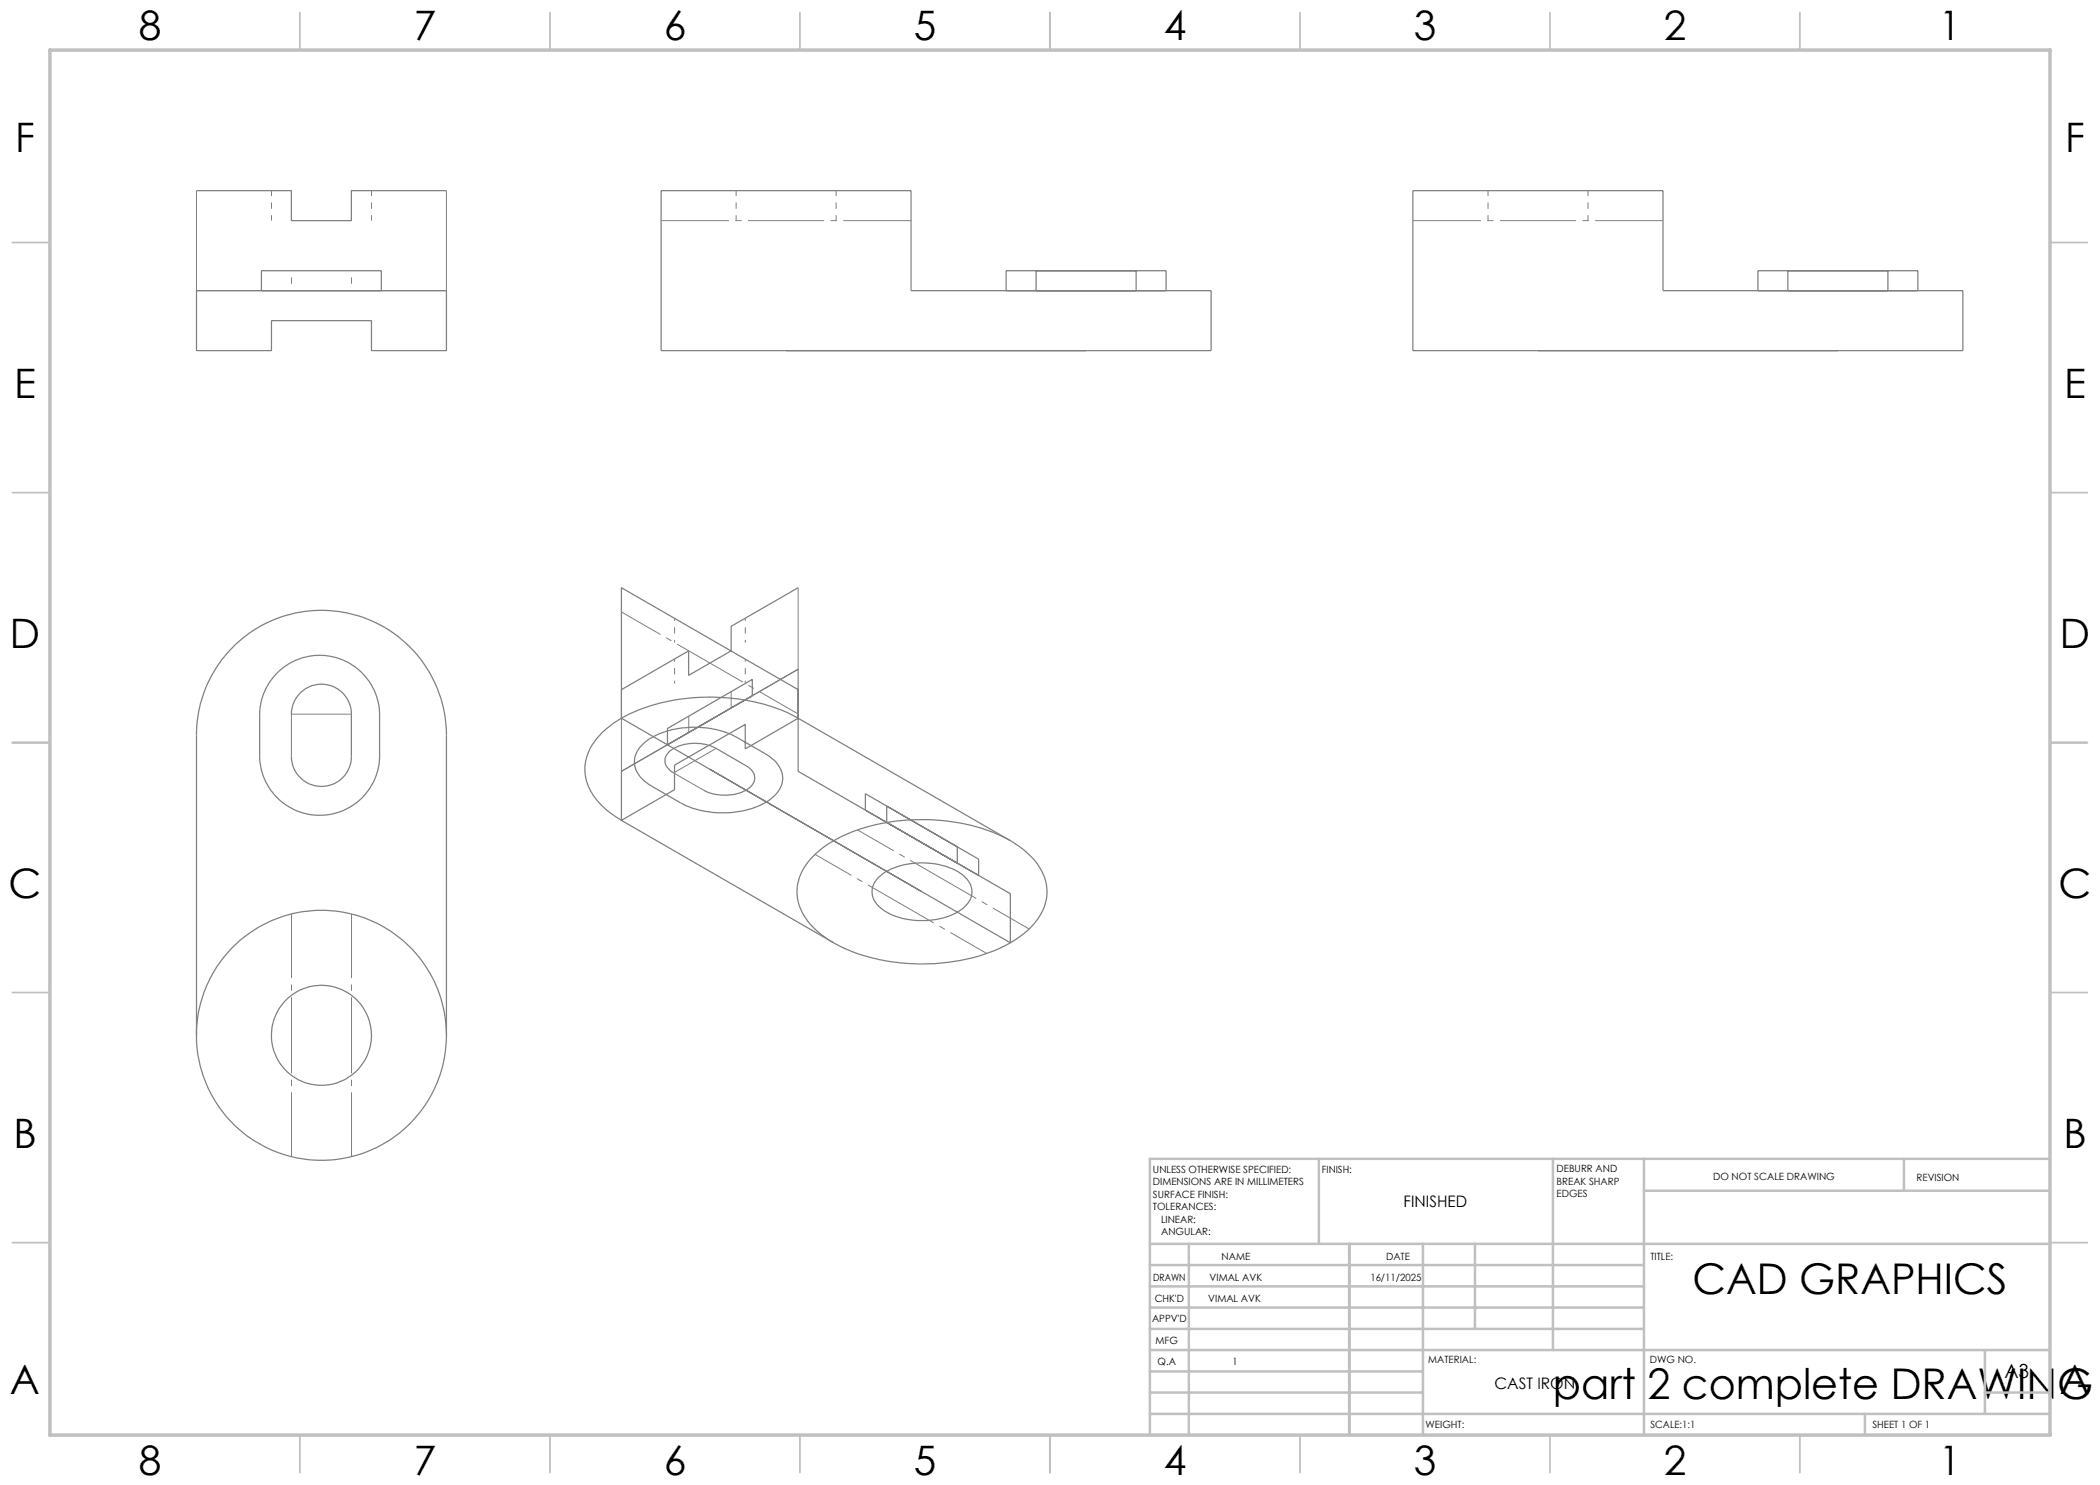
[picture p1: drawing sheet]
<svg xmlns="http://www.w3.org/2000/svg" width="420mm" height="297mm" viewBox="0 0 420 297" stroke-linecap="round" stroke-linejoin="round" font-family="sans-serif">
<g fill="none" stroke="#808080" stroke-width=".25">
<path d="M39.3 38.1h19v6h12v-6h19M132.2 38.1h50v20h60v12h-110zM282.6 38.1h50v20h60v12h-110zM39.3 58.1h50v12h-15v-6h-20v6h-15zM52.3 58.1v-4h24v4M201.2 58.1v-4h32v4M207.2 54.1v4M227.2 54.1v4M351.6 58.1v-4h32v4M357.6 54.1v4M377.6 54.1v4M159.6 117.5l-13.4 7.8v4.9l-8.5 4.9v-4.9l-13.4 7.7"/>
<path d="M55.5 134.6a12 12 0 0 1 13-2.6 12 12 0 0 1 7.4 11v8.1a12 12 0 0 1-12 12 12 12 0 0 1-12-12v-8.1a11.9 11.9 0 0 1 3.6-8.4zM150.5 139.2v-3.3l-17 9.8v3.3M159.6 137.9l-35.3-20.4v26.1l77.8 45v-9.9l-42.5-24.4v-20.5l-35.3 20.5v9.8M58.3 142.8a6 6 0 0 1 6-6 6 6 0 0 1 6 6v8.5a6 6 0 0 1-6 6 6 6 0 0 1-6-6M128.1 149.3a13.8 13.8 0 0 1 9.3-3.8 18.1 18.1 0 0 1 10 2l5.6 3.2a5.8 5.8 0 0 1 3.5 5.5 7 7 0 0 1-4.6 4.9 19.1 19.1 0 0 1-15.8-.6l-5.7-3.2a5.8 5.8 0 0 1-3.5-5.2 4.8 4.8 0 0 1 1.2-2.8zM134.7 154.6a2.56 2.56 0 0 1-1.4-3.5 6.8 6.8 0 0 1 5.9-2.4l2 .2 1.8 .6 6.2 3.6a2.56 2.56 0 0 1 1.4 3.6 6.5 6.5 0 0 1-5.8 2.3l-2.1-.2-2-.8M159.6 143.6a37.9 37.9 0 0 0-22.7-3.9 29.1 29.1 0 0 0-16.3 6.7 9.9 9.9 0 0 0-3.3 9.8 14.4 14.4 0 0 0 7 7.9M159.6 143.6l-10.6 6.2v-4.9l-14.1 8.1v4.9l-10.6 6.2M159.6 143.6l42.5 24.5M124.3 164.1l42.4 24.5M162.5 171.4a26.1 26.1 0 0 1 14.4-6.8 39.2 39.2 0 0 1 24.9 3.4 14.4 14.4 0 0 1 7.3 8.2 9.7 9.7 0 0 1-3.1 9.5 27.7 27.7 0 0 1-15.5 6.6 38.6 38.6 0 0 1-23.5-3.6 14.2 14.2 0 0 1-7.3-8.2 9.6 9.6 0 0 1 2.8-9.1zM173.1 162v-3.3l22.6 13.1v3.3"/>
<path d="M175.6 175.6a13 13 0 0 1 10.2-3 11.3 11.3 0 0 1 7.6 3.3 3.9 3.9 0 0 1-.9 5.9 15.3 15.3 0 0 1-15.7 .3 4.4 4.4 0 0 1-2.3-4.6l.4-1zM177.3 161.2v3.3M191.5 169.4v3.2M39.3 207.1v-60a25 25 0 0 1 25-25 25 25 0 0 1 25 25v60"/>
<circle cx="64.3" cy="207" r="10"/>
<circle cx="64.3" cy="207.1" r="25"/>
</g>
<path d="M39.3 38.1v20h50v-20M159.6 117.5v16.3l-35.3 20.5v-16.4M70.3 142.8h-12v8.5M143.2 149.7l-8.5 4.9 6 3.4" fill="none" stroke="#808080" stroke-width=".2"/>
<path d="M58.3 54.1v4M70.3 54.1v4" fill="none" stroke="#808080" stroke-width=".2" stroke-dasharray="15.2 1.3 1.3 1.3" stroke-dashoffset="15.1" stroke-linecap="butt"/>
<path d="M54.3 38.1v6M74.3 38.1v6M147.2 38.1v6M167.2 38.1v6M297.6 38.1v6M317.6 38.1v6" fill="none" stroke="#808080" stroke-width=".2" stroke-dasharray="15.2 1.3 1.3 1.3" stroke-dashoffset="14.1" stroke-linecap="butt"/>
<path d="M58.3 182.8v48.5M70.3 182.8v48.5" fill="none" stroke="#808080" stroke-width=".2" stroke-dasharray="15.2 1.3 1.3 1.3" stroke-dashoffset="2.4" stroke-linecap="butt"/>
<path d="M132.2 44.1h50M282.6 44.1h50" fill="none" stroke="#808080" stroke-width=".2" stroke-dasharray="15.2 1.3 1.3 1.3" stroke-dashoffset="1.7" stroke-linecap="butt"/>
<path d="M146.2 138.3v3.3M137.7 143.2v3.3" fill="none" stroke="#808080" stroke-width=".2" stroke-dasharray="15.2 1.3 1.3 1.3" stroke-linecap="butt"/>
<path d="M134.9 131.8v4.9M134.9 123.6v4.9M149.1 123.6v4.9M149.1 131.8v4.9" fill="none" stroke="#808080" stroke-width=".2" stroke-dasharray="15.2 1.3 1.3 1.3" stroke-dashoffset="14.7" stroke-linecap="butt"/>
<path d="M163 170.9l34.3 19.8M171.5 166l34.3 19.8" fill="none" stroke="#808080" stroke-width=".2" stroke-dasharray="15.2 1.3 1.3 1.3" stroke-dashoffset="6.9" stroke-linecap="butt"/>
<path d="M124.3 122.4l35.4 20.4" fill="none" stroke="#808080" stroke-width=".2" stroke-dasharray="15.2 1.3 1.3 1.3" stroke-dashoffset="6.3" stroke-linecap="butt"/>
<g fill="none" stroke="#c0c0c0" stroke-width=".35">
<path d="M60 2.5v7.5M110 2.5v7.5M160 2.5v7.5M210 2.5v7.5M260 2.5v7.5M310 2.5v7.5M360 2.5v7.5M2.5 48.5h7.5M410 48.5h7.5M2.5 98.5h7.5M410 98.5h7.5M2.5 148.5h7.5"/>
<path d="M410 148.5h7.5M2.5 198.5h7.5M410 198.5h7.5M2.5 248.5h7.5M410 248.5h7.5M60 287v7.5M110 287v7.5M160 287v7.5M210 287v7.5M260 287v7.5M310 287v7.5M360 287v7.5"/>
</g>
<g fill="none" stroke="#c0c0c0" stroke-width=".5">
<path d="M263.8 231.8v17M310.6 231.8v38.2M328.8 231.8v55.2M328.8 238.2h81.2M380.8 231.8v6.4M410 231.8h-180v55.2M230 248.8h180M230 257.3h98.8M230 253h98.8M237.8 248.8v38.2M269.8 248.8v38.2M284.6 248.8v38.2"/>
<path d="M295 248.8v17M230 265.8h98.8M230 261.5h98.8M230 278.5h54.6M230 274.3h54.6M230 270h180M397 278.5h13M397 270v12.8M230 282.8h180M373 282.8v4.2"/>
</g>
<path d="M10 10h400v277h-400z" fill="none" stroke="#c0c0c0" stroke-width=".7"/>
<g font-size="8.5">
<text x="338.5" y="258.8">CAD GRAPHICS</text>
<text x="310.6" y="279.7">part 2 complete DRAWING</text>
</g>
<g font-size="8.1">
<text x="27.7" y="8">8</text>
<text x="82.7" y="8">7</text>
<text x="132.7" y="8">6</text>
<text x="182.7" y="8">5</text>
<text x="232.7" y="8">4</text>
<text x="282.7" y="8">3</text>
<text x="332.7" y="8">2</text>
<text x="387.7" y="8">1</text>
<text x="3" y="30.4">F</text>
<text x="413" y="30.4">F</text>
<text x="2.8" y="79.6">E</text>
<text x="412.8" y="79.6">E</text>
<text x="2" y="129.6">D</text>
<text x="412" y="129.6">D</text>
<text x="1.7" y="179.6">C</text>
<text x="411.7" y="179.6">C</text>
<text x="2.7" y="229.6">B</text>
<text x="412.7" y="229.6">B</text>
<text x="2" y="278.9">A</text>
<text x="412" y="278.9">A</text>
<text x="27.7" y="295">8</text>
<text x="82.7" y="295">7</text>
<text x="132.7" y="295">6</text>
<text x="182.7" y="295">5</text>
<text x="232.7" y="295">4</text>
<text x="282.7" y="295">3</text>
<text x="332.7" y="295">2</text>
<text x="387.7" y="295">1</text>
</g>
<text font-size="3.9" x="400.9" y="275.5">A3</text>
<g font-size="3.2">
<text x="280.7" y="241.4">FINISHED</text>
<text x="298.9" y="277.9">CAST IRON</text>
</g>
<g font-size="2">
<text x="230.6" y="234.6">UNLESS OTHERWISE SPECIFIED:</text>
<text x="230.6" y="237.1">DIMENSIONS ARE IN MILLIMETERS</text>
<text x="230.6" y="239.6">SURFACE FINISH:</text>
<text x="264.4" y="234.6">FINISH:</text>
<text x="311.3" y="234.5">DEBURR AND</text>
<text x="311.3" y="237">BREAK SHARP</text>
<text x="311.3" y="239.5">EDGES</text>
<text x="342.6" y="236">DO NOT SCALE DRAWING</text>
<text x="383.3" y="236.2">REVISION</text>
<text x="230.6" y="242.1">TOLERANCES:</text>
<text x="232.2" y="244.6">LINEAR:</text>
<text x="232.2" y="247.1">ANGULAR:</text>
<text x="244.3" y="252">NAME</text>
<text x="277.2" y="251.9">DATE</text>
<text x="330.1" y="251.9">TITLE:</text>
<text x="230.6" y="256.1">DRAWN</text>
<text x="241.9" y="256.1">VIMAL AVK</text>
<text x="274.1" y="256.2">16/11/2025</text>
<text x="230.9" y="260.3">CHK'D</text>
<text x="241.6" y="260.3">VIMAL AVK</text>
<text x="230.4" y="264.4">APPV'D</text>
<text x="231.1" y="268.8">MFG</text>
<text x="231.5" y="273">Q.A</text>
<text x="246.5" y="273">1</text>
<text x="285.6" y="272.5">MATERIAL:</text>
<text x="330" y="272.5">DWG NO.</text>
<text x="285.1" y="285.6">WEIGHT:</text>
<text x="330.1" y="285.6">SCALE:1:1</text>
<text x="374.5" y="285.6">SHEET 1 OF 1</text>
</g>
</svg>
